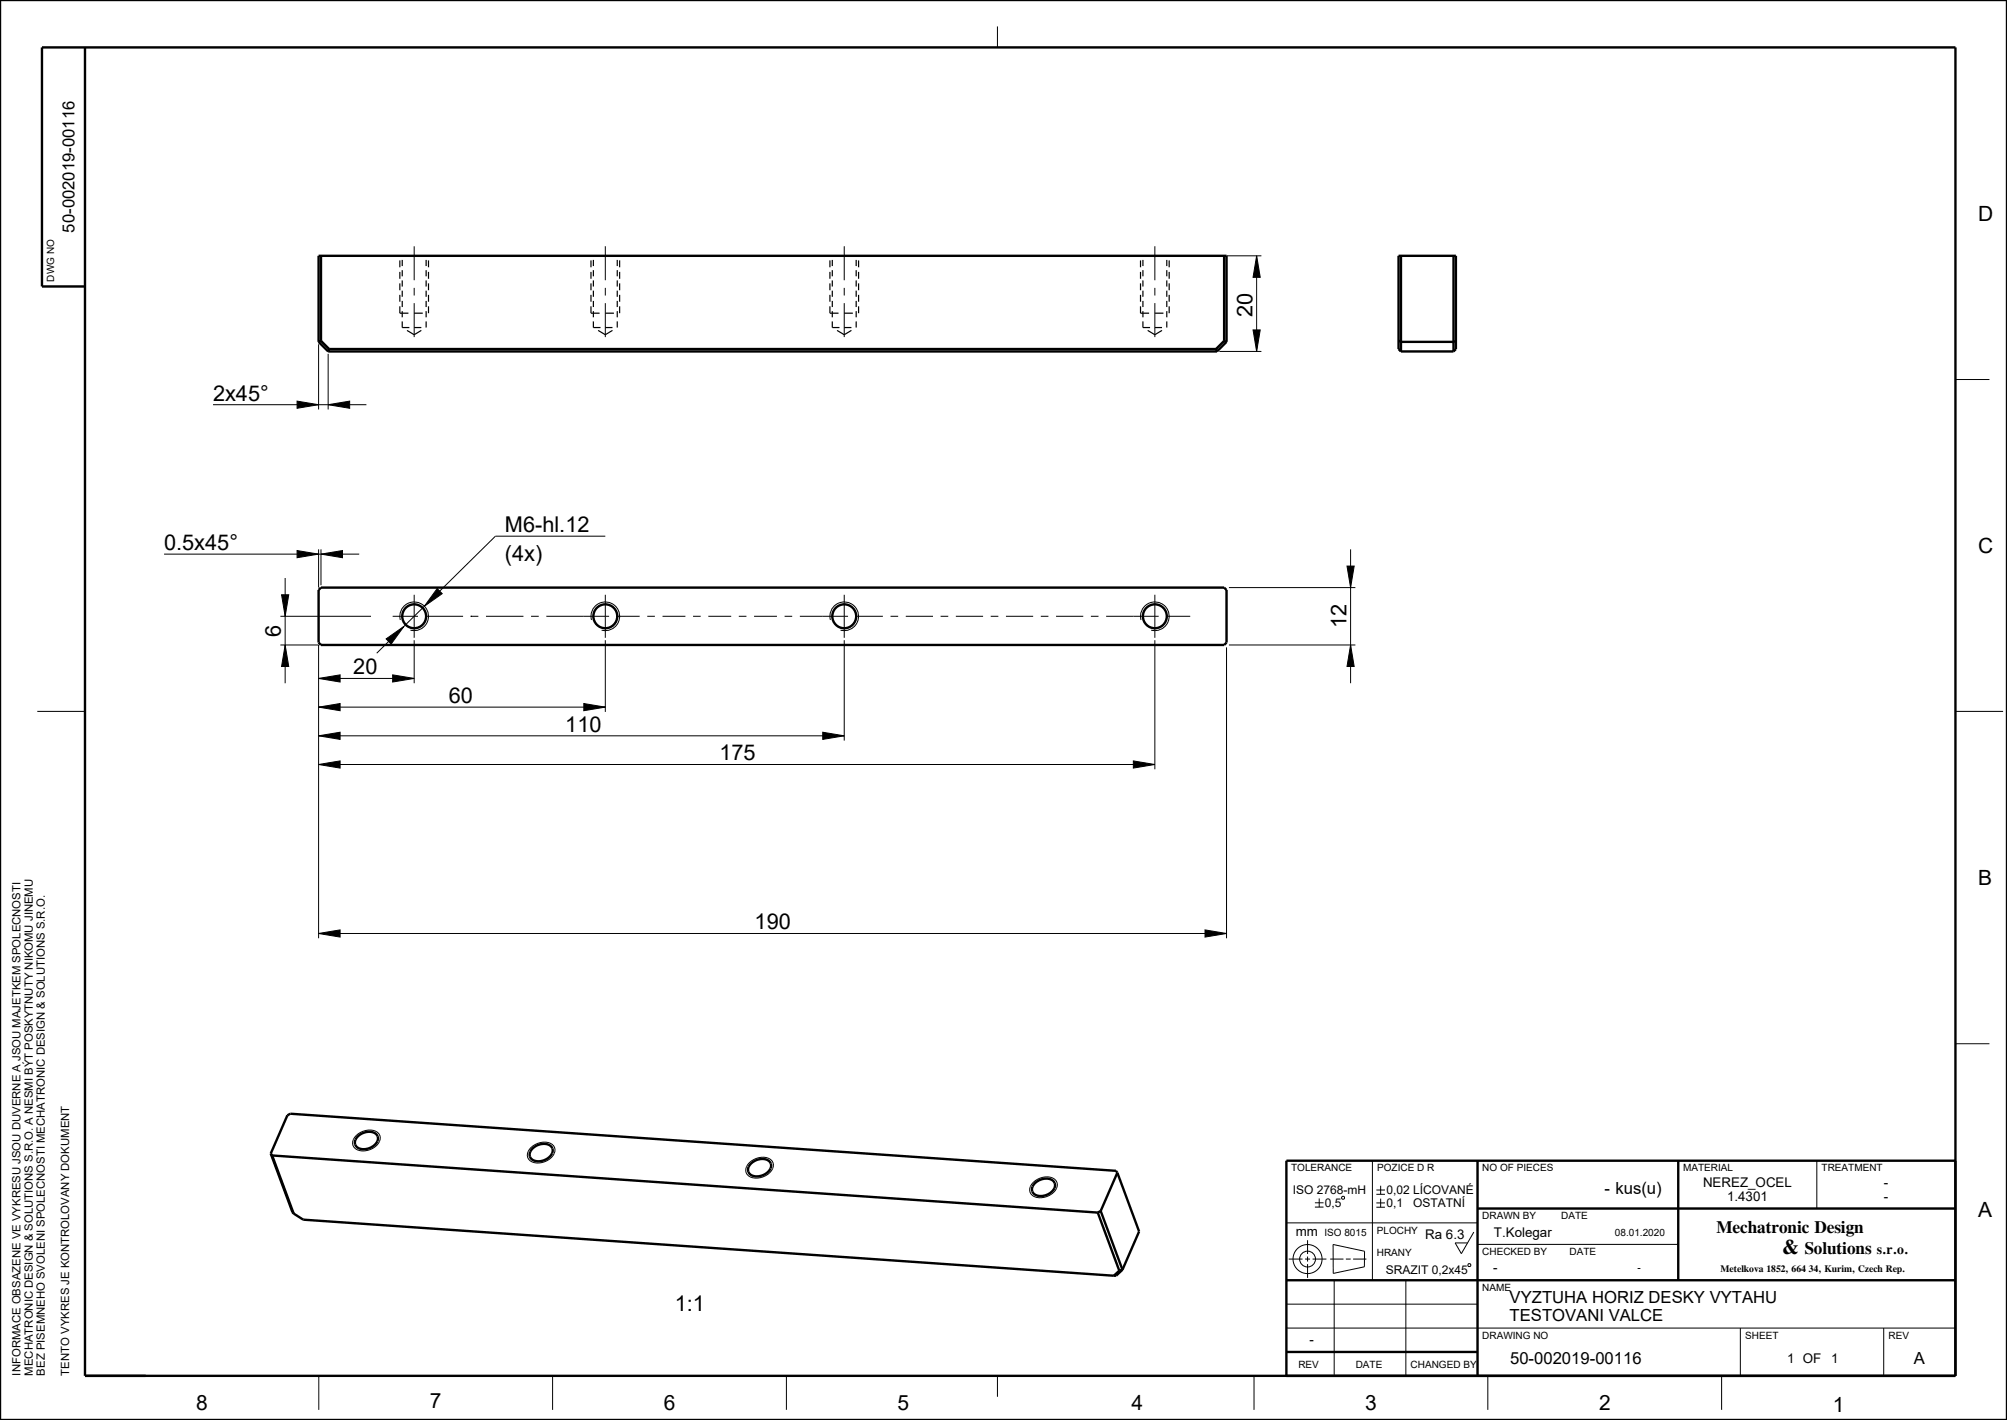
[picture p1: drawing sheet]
<svg xmlns="http://www.w3.org/2000/svg" width="420mm" height="297mm" viewBox="0 0 420 297" stroke-linecap="round" stroke-linejoin="round" font-family="sans-serif">
<g fill="none" stroke="#000" stroke-width=".21">
<path d="M208.7 5.5v4.4M86.7 51.5v7.1M126.7 51.5v7.1M176.7 51.5v7.1M241.7 51.5v7.1M256.7 53.5h7.3M263 53.5l.7 4.5h-1.5zM263 53.5v20M66.7 72v13.6M68.7 74v11.6M86.7 60.2v1.6M86.7 63.4v7.1"/>
<path d="M126.7 60.2v1.6M126.7 63.4v7.1M176.7 60.2v1.6M176.7 63.4v7.1M241.7 60.2v1.6M241.7 63.4v7.1M255.2 73.5h8.8M262.2 69h1.5l-.7 4.5zM409.2 79.4h7.1M44.6 84.6h32.1M62.2 83.9l4.5 .7-4.5 .8zM68.7 84.6l4.5-.7v1.5z"/>
<path d="M34.3 115.9h40.9M62.2 115.1l4.5 .8-4.5 .7zM66.7 114.9v8M67.2 115.9l4.5-.8v1.5zM67.2 114.9v7.5M126.7 112.1h-23l-24.9 24.5M281.9 118.4h1.5l-.8 4.5zM282.6 114.9v28M58.7 128.9h18.9M58.7 134.9h8v61.3M58.9 124.4h1.5l-.7 4.5zM59.7 134.9l.7 4.5h-1.5z"/>
<path d="M59.7 120.9v22M80.8 133.6l3.7-2.6-2.6 3.7zM82.2 128.9h5.3M83.8 129.7a3 3 0 0 1 2.6-3.8 3 3 0 0 1 3.3 3.3 3 3 0 0 1-3.8 2.6M86.7 124.4v9M86.7 133.9v9M89.1 128.9h7.8M91.5 123.1l1 1.1-3.7 2.6zM98.5 128.9h.1M98.5 128.9h1.6M101.7 128.9h7.8M111.1 128.9h1.6"/>
<path d="M114.3 128.9h13.2M123.8 129.7a3 3 0 0 1 2.6-3.8 3 3 0 0 1 3.3 3.3 3 3 0 0 1-3.8 2.6M126.7 124.4v9M126.7 133.9v15M129.1 128.9h4.8M135.5 128.9h1.5M138.6 128.9h4.8M145 128.9h1.6M148.2 128.9h4.8M154.6 128.9h1.6M157.8 128.9h4.8M164.2 128.9h1.6"/>
<path d="M167.4 128.9h10.1M173.8 129.7a3 3 0 0 1 2.6-3.8 3 3 0 0 1 3.3 3.3 3 3 0 0 1-3.8 2.6M176.7 133.9v21M176.7 124.4v9M179.1 128.9h5.7M186.4 128.9h1.6M189.5 128.9h5.7M196.8 128.9h1.6M200 128.9h5.7M207.3 128.9h1.6M210.5 128.9h5.7M217.8 128.9h1.6"/>
<path d="M221 128.9h5.7M228.3 128.9h1.6M231.5 128.9h11M238.8 129.7a3 3 0 0 1 2.6-3.8 3 3 0 0 1 3.3 3.3 3 3 0 0 1-3.8 2.6M241.7 124.4v9M241.7 133.9v27M244.1 128.9h5M256.7 135.4v60.8M257.2 134.9h26.4M257.2 122.9h26.4M282.6 134.9l.8 4.5h-1.5zM7.8 148.8h10"/>
<path d="M66.7 141.9l4.5-.8v1.5zM66.7 147.9l4.5-.8v1.5zM66.7 153.9l4.5-.8v1.5zM66.7 159.9l4.5-.8v1.5zM66.7 159.9h175M66.7 153.9h110M66.7 147.9h60M66.7 141.9h20M82.2 141.1l4.5 .8-4.5 .7zM122.2 147.1l4.5 .8-4.5 .7zM172.2 153.1l4.5 .8-4.5 .7zM237.2 159.1l4.5 .8-4.5 .7z"/>
<path d="M409.2 148.8h10M66.7 195.2l4.5-.7v1.5zM66.7 195.2h190M252.2 194.5l4.5 .7-4.5 .8zM409.2 218.3h7.1M74.5 237.5a3.4 3.4 0 0 1 4.8-.4l.3 .9a3.6 3.6 0 0 1-4.4 2.6l-1.1-.7-.3-.8a2.16 2.16 0 0 1 .7-1.6zM111.1 240.1a3.4 3.4 0 0 1 4.8-.4l.2 .8a3.6 3.6 0 0 1-4.4 2.6l-1.1-.6-.2-.9a2.16 2.16 0 0 1 .7-1.5zM156.8 243.2a3.4 3.4 0 0 1 4.8-.4l.2 .9a3.6 3.6 0 0 1-4.4 2.6l-1.1-.7-.2-.8a2.16 2.16 0 0 1 .7-1.6zM216.2 247.3a3.4 3.4 0 0 1 4.8-.4l.3 .9a3.6 3.6 0 0 1-4.5 2.6l-1-.7-.3-.8a2.16 2.16 0 0 1 .7-1.6zM269.2 255.8h40M273.6 259.4v2.9M275.2 251.6h1.8"/>
<path d="M275.2 252.5h1.8M276.1 250.7v1.8M280.8 250.4l.4-.2 .2 .5-.5 .1zM287.2 242.8v25M288 251.6h1.8M288 252.5h1.8M288 248.9h1.8M288 249.8h1.8M288.9 248v1.8M288.9 250.7v1.8M308.4 257.7l-2.6 4.5-1.3-2.2h2.6M380.2 242.8v10"/>
<path d="M269.2 277.8h140M269.2 272.8h40M269.7 263.3h2.9M273.1 263.3h1.1M273.6 262.8v1.1M273.6 264.4v2.9M274.7 263.3h2.9M278.4 263.3h2.7M279 260.3l6.6 1.4-.1 3.3-6.5 1.3zM279.2 267.8v20M281.6 263.3h1.1M283.2 263.3h2.7"/>
<path d="M294.2 267.8v20M307.2 264.5l.4-.2 .2 .5-.5 .1zM309.2 260.3h42M364.2 277.8v10M394.2 277.8v10M66.7 287.8v7.1M115.6 287.8v7.1M164.6 287.8v7.1M208.7 287.8v4.3M262.4 287.8v7.1M311.4 287.8v7.1M360.3 287.8v7.1"/>
<circle cx="273.6" cy="263.3" r="3"/>
<circle cx="273.6" cy="263.3" r="1.66"/>
</g>
<g fill="#000">
<path d="M263 53.5l.7 4.5h-1.5zM262.2 69h1.5l-.7 4.5zM62.2 83.9l4.5 .7-4.5 .8zM68.7 84.6l4.5-.7v1.5zM62.2 115.1l4.5 .8-4.5 .7zM67.2 115.9l4.5-.8v1.5zM59.7 134.9l.7 4.5h-1.5zM58.9 124.4h1.5l-.7 4.5zM80.8 133.6l3.7-2.6-2.6 3.7zM91.5 123.1l1 1.1-3.7 2.6zM282.6 134.9l.8 4.5h-1.5zM281.9 118.4h1.5l-.8 4.5z"/>
<path d="M66.7 141.9l4.5-.8v1.5zM66.7 147.9l4.5-.8v1.5zM66.7 153.9l4.5-.8v1.5zM66.7 159.9l4.5-.8v1.5zM82.2 141.1l4.5 .8-4.5 .7zM122.2 147.1l4.5 .8-4.5 .7zM172.2 153.1l4.5 .8-4.5 .7zM237.2 159.1l4.5 .8-4.5 .7zM66.7 195.2l4.5-.7v1.5zM252.2 194.5l4.5 .7-4.5 .8z"/>
</g>
<g fill="none" stroke="#000" stroke-width=".5">
<path d="M0 0h420v297h-420zM17.8 9.9v277.9h391.4M17.8 59.9h-9v-50h400.4v277.9h-140v-45h140M67.2 53.5v17.8M256.2 53.5v17.8M293.2 53.5v20M304.2 53.5v20M66.7 71.5v-18h190v18M66.7 71.5l2 2M67.2 71.3l1.7 1.7M67.2 71.3l-.5 .2M68.7 73.5h186"/>
<path d="M68.9 73l-.2 .5M68.9 73h185.6M254.5 73l.2 .5M256.2 71.3l.5 .2M256.2 71.3l-1.7 1.7M256.7 71.5l-2 2M292.7 71.3l.5 .2h11l.5-.2M293.2 73.5h11M293.2 73.5l-.5-.5v-19.5h12v19.5l-.5 .5M67.2 122.9h189l.5 .5v11l-.5 .5h-189l-.5-.5v-11zM75 237.6a2.71 2.71 0 0 1 3.9-.1 1.84 1.84 0 0 1-1.2 2.5 2.29 2.29 0 0 1-3.4-.7l.1-.9zM56.7 241.3l3.4-8 .7-.4 172.7 12 .3 .4"/>
<path d="M56.7 241.3l4.5 12.3 .3 .2M56.7 241.3l.3 .4M57 241.7l4.5 12.1M57 241.7l172.7 11.9M61.5 253.8l2 1.3 169.6 11.7M111.6 240.1a2.71 2.71 0 0 1 3.9-.1 1.84 1.84 0 0 1-1.2 2.5 2.29 2.29 0 0 1-3.4-.7l.1-.9zM157.3 243.3a2.71 2.71 0 0 1 3.9-.2 1.84 1.84 0 0 1-1.2 2.6 2.29 2.29 0 0 1-3.4-.7l.1-.9zM216.7 247.4a2.71 2.71 0 0 1 3.9-.1 1.84 1.84 0 0 1-1.2 2.5 2.29 2.29 0 0 1-3.4-.7l.1-.9zM229.7 253.6l4.5 12.2M230.3 253.3l-.6 .3M230.3 253.3l4.6 12.3M233.8 245.3l-3.5 8"/>
<path d="M233.8 245.3l4.6 12.3-3.5 8M309.2 252.8h100M309.2 242.8v45M351.2 242.8v25M234.2 265.8l-1.1 1M234.9 265.6l-1.3 1.2h-.5M234.9 265.6l-.7 .2M269.2 267.8h140M269.2 282.8h40"/>
<circle cx="86.7" cy="128.9" r="2.5"/>
<circle cx="126.7" cy="128.9" r="2.5"/>
<circle cx="176.7" cy="128.9" r="2.5"/>
<circle cx="241.7" cy="128.9" r="2.5"/>
</g>
<g fill="none" stroke="#000" stroke-width=".25">
<path d="M83.7 54.5v1.4M83.7 56.9v1.4M83.7 59.3v1.4M84.2 54.4v1.2M84.2 56.5v1.3M84.2 58.6v1.3M89.2 54.4v1.2M89.2 56.5v1.3M89.2 58.6v1.3M89.7 54.5v1.4M89.7 56.9v1.4M89.7 59.3v1.4"/>
<path d="M123.7 54.5v1.4M123.7 56.9v1.4M123.7 59.3v1.4M124.2 54.4v1.2M124.2 56.5v1.3M124.2 58.6v1.3M129.2 54.4v1.2M129.2 56.5v1.3M129.2 58.6v1.3M129.7 54.5v1.4M129.7 56.9v1.4M129.7 59.3v1.4"/>
<path d="M173.7 54.5v1.4M173.7 56.9v1.4M173.7 59.3v1.4M174.2 54.4v1.2M174.2 56.5v1.3M174.2 58.6v1.3M179.2 54.4v1.2M179.2 56.5v1.3M179.2 58.6v1.3M179.7 54.5v1.4M179.7 56.9v1.4M179.7 59.3v1.4"/>
<path d="M238.7 54.5v1.4M238.7 56.9v1.4M238.7 59.3v1.4M239.2 54.4v1.2M239.2 56.5v1.3M239.2 58.6v1.3M244.2 54.4v1.2M244.2 56.5v1.3M244.2 58.6v1.3M244.7 54.5v1.4M244.7 56.9v1.4M244.7 59.3v1.4"/>
<path d="M83.7 61.7v1.4M83.7 64.1v1.4h1.8M84.2 60.8v1.3M84.2 62.9v1.3M84.2 65.1v1.3M84.2 67.2v1.3h1.5M85.2 69.1l1.5 .9 1.5-.9M86.7 65.5h1.8M86.7 68.5h1.5M89.2 60.8v1.3M89.2 62.9v1.3M89.2 65.1v1.3"/>
<path d="M89.2 67.2v1.3M89.7 65.5h.1M89.7 61.7v1.4M89.7 64.1v1.4M123.7 61.7v1.4M123.7 64.1v1.4h1.8M124.2 60.8v1.3M124.2 62.9v1.3M124.2 65.1v1.3M124.2 67.2v1.3h1.5M125.2 69.1l1.5 .9 1.5-.9M126.7 68.5h1.5"/>
<path d="M126.7 65.5h1.8M129.2 60.8v1.3M129.2 62.9v1.3M129.2 65.1v1.3M129.2 67.2v1.3M129.7 61.7v1.4M129.7 64.1v1.4M173.7 64.1v1.4h1.8M173.7 61.7v1.4M174.2 67.2v1.3h1.5M174.2 60.8v1.3M174.2 62.9v1.3"/>
<path d="M174.2 65.1v1.3M175.2 69.1l1.5 .9 1.5-.9M176.7 68.5h1.5M176.7 65.5h1.8M179.2 60.8v1.3M179.2 62.9v1.3M179.2 65.1v1.3M179.2 67.2v1.3M179.7 61.7v1.4M179.7 64.1v1.4M238.7 64.1v1.4h1.8M238.7 61.7v1.4"/>
<path d="M239.2 67.2v1.3h1.5M239.2 60.8v1.3M239.2 62.9v1.3M239.2 65.1v1.3M240.2 69.1l1.5 .9 1.5-.9M241.7 68.5h1.5M241.7 65.5h1.8M244.2 60.8v1.3M244.2 62.9v1.3M244.2 65.1v1.3M244.2 67.2v1.3M244.7 61.7v1.4"/>
<path d="M244.7 64.1v1.4"/>
</g>
<g font-size="4.6">
<text x="262.1" y="66.3" transform="rotate(-90 262.1 66.3)">20</text>
<text x="44.6" y="83.8">2x45°</text>
<text x="105.7" y="111.3">M6-hl.12</text>
<text x="34.3" y="115">0.5x45°</text>
<text x="105.7" y="117.4">(4x)</text>
<text x="281.8" y="131.3" transform="rotate(-90 281.8 131.3)">12</text>
<text x="58.8" y="133.3" transform="rotate(-90 58.8 133.3)">6</text>
<text x="73.9" y="141">20</text>
<text x="93.9" y="147">60</text>
<text x="118.3" y="153">110</text>
<text x="150.5" y="159">175</text>
<text x="157.9" y="194.4">190</text>
<text x="141.2" y="274.2">1:1</text>
</g>
<g font-size="4.4">
<text x="413.9" y="46.2">D</text>
<text x="413.9" y="115.7">C</text>
<text x="413.9" y="185.1">B</text>
<text x="413.9" y="254.6">A</text>
<text x="41" y="294.9">8</text>
<text x="89.9" y="294.4">7</text>
<text x="138.9" y="294.9">6</text>
<text x="187.8" y="294.9">5</text>
<text x="236.8" y="294.9">4</text>
<text x="285.7" y="294.9">3</text>
<text x="334.6" y="294.9">2</text>
<text x="383.6" y="295.4">1</text>
</g>
<text font-size="4.3" x="373" y="262.3">&amp;</text>
<g font-size="3.6">
<text x="359.2" y="257.9">Mechatronic Design</text>
<text x="377.6" y="262.3">Solutions</text>
</g>
<g font-size="3.5">
<text x="15.6" y="48.6" transform="rotate(-90 15.6 48.6)">50-002019-00116</text>
<text x="335.7" y="249.7">- kus(u)</text>
<text x="315.9" y="272.6">VYZTUHA HORIZ DESKY VYTAHU</text>
<text x="315.9" y="276.4">TESTOVANI VALCE</text>
<text x="316" y="285.2">50-002019-00116</text>
<text x="400.5" y="285.2">A</text>
</g>
<text font-size="2.9" x="392.7" y="262.3">s.r.o.</text>
<g font-size="2.8">
<text x="356.4" y="248.3">NEREZ_OCEL</text>
<text x="361.4" y="251.3">1.4301</text>
<text x="394.2" y="248.3">-</text>
<text x="394.2" y="251.3">-</text>
<text x="271.1" y="258.5">mm</text>
<text x="298.2" y="259.2">Ra 6.3</text>
<text x="312.6" y="258.8">T.Kolegar</text>
<text x="312.5" y="266.1">-</text>
<text x="274" y="281">-</text>
<text x="374" y="285">1 OF</text>
<text x="383.2" y="285">1</text>
</g>
<g font-size="2.5">
<text x="270.5" y="249.8">ISO 2768-mH</text>
<text x="290.1" y="249.8">0,02 LÍCOVANÉ</text>
<text x="277.3" y="252.5">0,5</text>
<text x="290.1" y="252.5">0,1</text>
<text x="295.7" y="252.5">OSTATNÍ</text>
<text x="290" y="266.6">SRAZIT 0,2x45</text>
</g>
<g font-size="2.4">
<text x="4.3" y="287.7" transform="rotate(-90 4.3 287.7)">INFORMACE OBSAZENE VE VYKRESU JSOU DUVERNE A JSOU MAJETKEM SPOLECNOSTI</text>
<text x="6.9" y="287.7" transform="rotate(-90 6.9 287.7)">MECHATRONIC DESIGN &amp; SOLUTIONS S.R.O. A NESMI BÝT POSKYTNUTY NIKOMU JINEMU</text>
<text x="9.4" y="287.7" transform="rotate(-90 9.4 287.7)">BEZ PISEMNEHO SVOLENI SPOLECNOSTI MECHATRONIC DESIGN &amp; SOLUTIONS S.R.O.</text>
<text x="14.5" y="287.7" transform="rotate(-90 14.5 287.7)">TENTO VYKRES JE KONTROLOVANY DOKUMENT</text>
</g>
<g font-size="2.1">
<text x="11.3" y="58.9" transform="rotate(-90 11.3 58.9)">DWG NO</text>
<text x="270.2" y="245">TOLERANCE</text>
<text x="288.2" y="245">POZICE D R</text>
<text x="310.2" y="245">NO OF PIECES</text>
<text x="352.2" y="245">MATERIAL</text>
<text x="381.2" y="245">TREATMENT</text>
<text x="310.2" y="255">DRAWN BY</text>
<text x="326.7" y="255">DATE</text>
<text x="277.2" y="258.5">ISO 8015</text>
<text x="288.1" y="258.2">PLOCHY</text>
<text x="288.1" y="262.7">HRANY</text>
<text x="310.2" y="262.5">CHECKED BY</text>
<text x="328.5" y="262.5">DATE</text>
<text x="338" y="258.5">08.01.2020</text>
<text x="342.7" y="265.9">-</text>
<text x="310.2" y="270">NAME</text>
<text x="310.2" y="280">DRAWING NO</text>
<text x="365.2" y="280">SHEET</text>
<text x="395.2" y="280">REV</text>
<text x="271.7" y="286">REV</text>
<text x="283.7" y="286">DATE</text>
<text x="295.2" y="286">CHANGED BY</text>
</g>
<text font-size="2" x="360.1" y="266.1">Metelkova 1852, 664 34, Kurim, Czech Rep.</text>
</svg>
